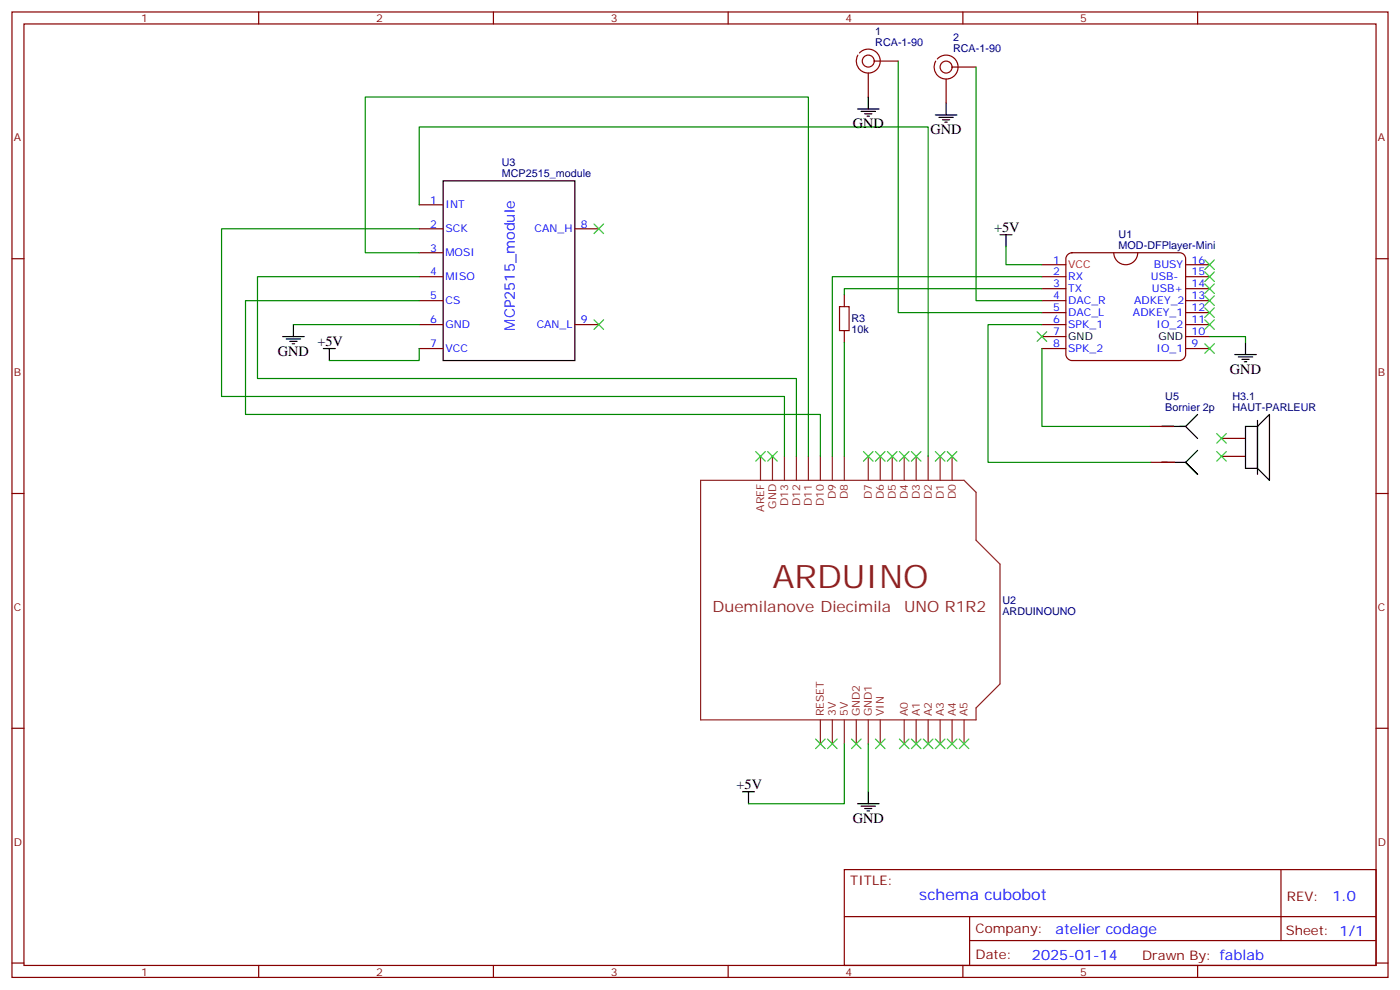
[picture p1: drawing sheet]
<svg xmlns="http://www.w3.org/2000/svg" width="412mm" height="292mm" viewBox="0 0 412 292" stroke-linecap="round" stroke-linejoin="round" font-family="sans-serif">
<g fill="none" stroke="#870000" stroke-width=".35">
<path d="M3.5 3.5h405.4v284.4h-405.4zM7.1 7.1h398.2v277.2h-398.2zM76.2 3.5v3.6M145.3 3.5v3.6M214.5 3.5v3.6M283.6 3.5v3.6M352.8 3.5v3.6M255.8 21.5v7.1M278.7 23.3v7M3.5 76.2h3.6M123.5 60.3h7M123.5 67.4h7"/>
<path d="M123.5 74.4h7M169.3 67.4h7.1M306.9 78h7.1M314.6 75l1.1-.6h31.8a1.76 1.76 0 0 1 1.7 1.8v28.2a1.89 1.89 0 0 1-1.7 1.8h-31.8a1.89 1.89 0 0 1-1.7-1.8v-28.2zM328.1 74.4a3.5 3.5 0 0 0 3.5 3.6 3.5 3.5 0 0 0 3.5-3.6M349.2 78h7.1M405.3 76.2h3.6M123.5 81.5h7M123.5 88.5h7M123.5 95.6h7M169.3 95.6h7.1M248.7 86.8v3.5"/>
<path d="M248.7 97.4v3.5M306.9 81.5h7.1M306.9 85h7.1M306.9 88.5h7.1M306.9 92.1h7.1M306.9 95.6h7.1M306.9 99.1h7.1M349.2 81.5h7.1M349.2 85h7.1M349.2 88.5h7.1M349.2 92.1h7.1M349.2 95.6h7.1"/>
<path d="M349.2 99.1h7.1M123.5 102.7h7M306.9 102.7h7.1M349.2 102.7h7.1M338.7 125.6h7M339 136.2h7.1M359.8 129.1h7.1M359.8 134.4h7.1M3.5 145.3h3.6M405.3 145.3h3.6M3.5 214.5h3.6M405.3 214.5h3.6"/>
<path d="M248.7 256.1h156.6v28.2h-156.6zM377.3 256.1v20.9M248.7 270h156.5M285.6 277h119.6M285.6 270v14.1M3.5 283.6h3.6M76.2 284.3v3.6M145.3 284.3v3.6M214.5 284.3v3.6M283.6 284.3v3.6M352.8 284.3v3.6M405.3 283.6h3.6"/>
</g>
<g fill="none" stroke="#8c2424" stroke-width=".35">
<path d="M224 134.4v7.1M227.5 134.4v7.1M231.1 134.4v7.1M234.6 134.4v7.1M238.1 134.4v7.1M241.7 134.4v7.1M245.2 134.4v7.1M248.7 134.4v7.1M255.8 134.4v7.1M259.3 134.4v7.1M262.8 134.4v7.1M266.3 134.4v7.1"/>
<path d="M269.9 134.4v7.1M273.4 134.4v7.1M276.9 134.4v7.1M280.5 134.4v7.1M206.4 141.5h77.6l3.5 3.5v14.1l7.1 7.1v35.2l-7.1 7.1v3.5h-81.1zM241.7 212v7.1M245.2 212v7.1M248.7 212v7.1M252.2 212v7.1M255.8 212v7.1M259.3 212v7.1M266.3 212v7.1"/>
<path d="M269.9 212v7.1M273.4 212v7.1M276.9 212v7.1M280.5 212v7.1M284 212v7.1"/>
</g>
<g fill="none" stroke="#000" stroke-width=".35">
<path d="M252.6 32.1h6.3M253.6 32.8h4.3M254.7 33.5h2.1M255.4 34.2h.7M255.8 28.6v3.5M275.5 33.9h6.4M276.6 34.6h4.2M277.6 35.3h2.2M278.3 36h.7M278.7 30.3v3.6M130.5 53.3h38.8v52.9h-38.8zM294.6 69.1h3.5"/>
<path d="M296.3 69.1v3.6M83.3 99.1h6.3M84.3 99.8h4.2M86.4 95.6v3.5M85.4 100.5h2.1M86.1 101.2h.7M95.2 102.7h3.6M97 102.7v3.5M363.7 104.4h6.4M364.8 105.1h4.2M365.8 105.8h2.1M366.5 106.5h.7"/>
<path d="M366.9 100.9v3.5M344 136.2h-1.8h7M345.7 125.6h-3.5h3.5M345.7 125.6h3.5h-1.7M349.2 136.2l3.6 3.5-3.6-3.5M352.8 132.6l-3.6 3.6M352.8 122.1l-3.6 3.5 3.6 3.5M366.9 125.6h3.5v12.3h-3.5zM370.4 125.6l3.5-3.5v19.4l-3.5-3.6M370.4 123.8v15.9M218.7 233.2h3.5M220.5 233.2v3.5"/>
<path d="M252.6 236.7h6.3M253.6 237.4h4.3M254.7 238.1h2.1M255.4 238.8h.7M255.8 233.2v3.5"/>
</g>
<g fill="none" stroke="#008700" stroke-width=".35">
<path d="M264.6 18v74.1h42.3M287.5 19.8v68.7h19.4M123.5 60.3v-22.9h149.9v97M123.5 67.4h-58.2v49.4h165.8v17.6M123.5 74.4h-15.9v-45.8h130.5v105.8M296.3 72.7v5.3h10.6M86.4 95.6h37.1M123.5 81.5h-47.7v30h158.8v22.9M123.5 88.5h-51.2v33.6h169.4v12.3M306.9 95.6h-15.9v40.6h48M306.9 81.5h-61.7v52.9M306.9 85h-58.2v1.8"/>
<path d="M356.3 99.1h10.6v1.8M123.5 102.7v3.5h-26.5M248.7 100.9v33.5M306.9 102.7v22.9h31.8M248.7 219.1v17.6h-28.2M255.8 219.1v14.1"/>
</g>
<path d="M247.3 90.3h2.8v7.1h-2.8z" fill="none" stroke="#a10000" stroke-width=".35"/>
<g fill="none" stroke="#3c3" stroke-width=".35">
<path d="M175 66l2.8 2.8M177.8 66l-2.8 2.8M354.9 76.6l2.8 2.8M357.7 76.6l-2.8 2.8M175 94.2l2.8 2.8M177.8 94.2l-2.8 2.8M305.5 97.7l2.8 2.8M308.3 97.7l-2.8 2.8M354.9 80.1l2.8 2.8M354.9 83.6l2.8 2.8M354.9 87.1l2.8 2.9M354.9 90.7l2.8 2.8"/>
<path d="M354.9 94.2l2.8 2.8M357.7 80.1l-2.8 2.8M357.7 83.6l-2.8 2.8M357.7 87.1l-2.8 2.9M357.7 90.7l-2.8 2.8M357.7 94.2l-2.8 2.8M354.9 101.2l2.8 2.9M357.7 101.2l-2.8 2.9M222.6 133l2.8 2.8M225.4 133l-2.8 2.8M226.1 133l2.9 2.8M229 133l-2.9 2.8"/>
<path d="M254.4 133l2.8 2.8M257.2 133l-2.8 2.8M257.9 133l2.8 2.8M260.7 133l-2.8 2.8M261.4 133l2.8 2.8M264.2 133l-2.8 2.8M264.9 133l2.9 2.8M267.8 133l-2.9 2.8M268.5 133l2.8 2.8M271.3 133l-2.8 2.8M275.5 133l2.8 2.8M278.3 133l-2.8 2.8"/>
<path d="M279 133l2.9 2.8M281.9 133l-2.9 2.8M358.4 127.7l2.8 2.8M358.4 133l2.8 2.8M361.2 127.7l-2.8 2.8M361.2 133l-2.8 2.8M240.2 217.7l2.9 2.8M243.1 217.7l-2.9 2.8M243.8 217.7l2.8 2.8M246.6 217.7l-2.8 2.8M250.8 217.7l2.8 2.8M253.6 217.7l-2.8 2.8"/>
<path d="M257.9 217.7l2.8 2.8M260.7 217.7l-2.8 2.8M264.9 217.7l2.9 2.8M267.8 217.7l-2.9 2.8M268.5 217.7l2.8 2.8M271.3 217.7l-2.8 2.8M272 217.7l2.8 2.8M274.8 217.7l-2.8 2.8M275.5 217.7l2.8 2.8M278.3 217.7l-2.8 2.8M279 217.7l2.9 2.8M281.9 217.7l-2.9 2.8"/>
<path d="M282.6 217.7l2.8 2.8M285.4 217.7l-2.8 2.8"/>
</g>
<g fill="none" stroke="#900" stroke-width=".35">
<path d="M253.2 15.6a3.5 3.5 0 0 1 5.8 1.1 3.5 3.5 0 0 1-3.5 4.8 3.5 3.5 0 0 1-2.8-5.3M257.5 18h7.1M276.1 17.4a3.5 3.5 0 0 1 5.9 1.1 3.5 3.5 0 0 1-3.6 4.8 3.5 3.5 0 0 1-2.8-5.3M280.5 19.8h7"/>
<circle cx="255.8" cy="18" r="1.76"/>
<circle cx="278.7" cy="19.8" r="1.76"/>
</g>
<text font-size="9.5" fill="#8d2323" x="227.5" y="173.2">ARDUINO</text>
<g font-size="4.6" fill="#8d2323">
<text x="209.9" y="180.3">Duemilanove Diecimila</text>
<text x="266.3" y="180.3">UNO R1R2</text>
</g>
<text font-size="4.6" fill="#00f" x="270.8" y="265.1">schema cubobot</text>
<g font-size="4.2">
<text x="251.2" y="37.7">GND</text>
<text x="274.1" y="39.5">GND</text>
<text x="292.8" y="68.4">+5V</text>
<text x="93.5" y="102">+5V</text>
<text x="81.8" y="104.8">GND</text>
<text x="362.3" y="110.1">GND</text>
<text x="217" y="232.5">+5V</text>
<text x="251.2" y="242.4">GND</text>
</g>
<g font-size="4.2" fill="#00f">
<text x="151.7" y="97.4" transform="rotate(-90 151.7 97.4)">MCP2515_module</text>
<text x="392.5" y="265.4">1.0</text>
<text x="310.9" y="274.9">atelier codage</text>
<text x="304" y="282.7">2025-01-14</text>
</g>
<g font-size="3.9" fill="#800">
<text x="250.5" y="260.7">TITLE:</text>
<text x="379.1" y="265.4">REV:</text>
<text x="287.4" y="274.9">Company:</text>
<text x="378.7" y="275.5">Sheet: 1/1</text>
<text x="287.4" y="282.6">Date:</text>
<text x="336.4" y="282.7">Drawn By: fablab</text>
</g>
<g font-size="3.2" fill="#800">
<text x="41.6" y="6.5">1</text>
<text x="110.8" y="6.5">2</text>
<text x="179.9" y="6.5">3</text>
<text x="249.1" y="6.5">4</text>
<text x="318.2" y="6.5">5</text>
<text x="4.1" y="41.6">A</text>
<text x="405.9" y="41.6">A</text>
<text x="4.1" y="110.8">B</text>
<text x="405.9" y="110.8">B</text>
<text x="4.1" y="179.9">C</text>
<text x="405.9" y="179.9">C</text>
<text x="4.1" y="249.1">D</text>
<text x="405.9" y="249.1">D</text>
<text x="41.6" y="287.3">1</text>
<text x="110.8" y="287.3">2</text>
<text x="179.9" y="287.3">3</text>
<text x="249.1" y="287.3">4</text>
<text x="318.2" y="287.3">5</text>
</g>
<g font-size="3.2" fill="#000080">
<text x="257.8" y="10.2">1</text>
<text x="280.8" y="11.9">2</text>
<text x="257.8" y="13.4">RCA-1-90</text>
<text x="280.8" y="15.2">RCA-1-90</text>
<text x="147.8" y="52.2">MCP2515_module</text>
<text x="147.8" y="49">U3</text>
<text x="329.5" y="70.2">U1</text>
<text x="329.5" y="73.4">MOD-DFPlayer-Mini</text>
<text x="250.8" y="94.9">R3</text>
<text x="250.8" y="98.1">10k</text>
<text x="343.2" y="117.8">U5</text>
<text x="363" y="117.8">H3.1</text>
<text x="343.2" y="121">Bornier 2p</text>
<text x="363" y="121">HAUT-PARLEUR</text>
<text x="295.3" y="177.8">U2</text>
<text x="295.3" y="181">ARDUINOUNO</text>
</g>
<g font-size="3.2" fill="#00f">
<text x="126.7" y="60">1</text>
<text x="131.2" y="61.4">INT</text>
<text x="126.7" y="67">2</text>
<text x="131.2" y="68.4">SCK</text>
<text x="157.5" y="68.4">CAN_H</text>
<text x="171.1" y="67">8</text>
<text x="126.7" y="74.1">3</text>
<text x="131.2" y="75.5">MOSI</text>
<text x="310.2" y="77.6">1</text>
<text x="351" y="77.6">16</text>
<text x="126.7" y="81.1">4</text>
<text x="131.2" y="82.6">MISO</text>
<text x="310.2" y="81.1">2</text>
<text x="314.7" y="82.6">RX</text>
<text x="339" y="82.6">USB-</text>
<text x="339.9" y="79">BUSY</text>
<text x="351" y="81.1">15</text>
<text x="126.7" y="88.2">5</text>
<text x="131.2" y="89.6">CS</text>
<text x="310.2" y="84.7">3</text>
<text x="310.2" y="88.2">4</text>
<text x="314.7" y="86.1">TX</text>
<text x="314.7" y="89.6">DAC_R</text>
<text x="334.1" y="89.6">ADKEY_2</text>
<text x="339.3" y="86.1">USB+</text>
<text x="351" y="88.2">13</text>
<text x="351" y="84.7">14</text>
<text x="126.7" y="95.2">6</text>
<text x="171.1" y="95.2">9</text>
<text x="310.2" y="91.7">5</text>
<text x="310.2" y="95.2">6</text>
<text x="314.7" y="93.1">DAC_L</text>
<text x="333.7" y="93.1">ADKEY_1</text>
<text x="351" y="95.2">11</text>
<text x="351" y="91.7">12</text>
<text x="131.2" y="96.7">GND</text>
<text x="158.1" y="96.7">CAN_L</text>
<text x="310.2" y="98.8">7</text>
<text x="314.7" y="96.7">SPK_1</text>
<text x="340.7" y="96.7">IO_2</text>
<text x="351" y="98.8">10</text>
<text x="126.7" y="102.3">7</text>
<text x="131.2" y="103.7">VCC</text>
<text x="310.2" y="102.3">8</text>
<text x="314.7" y="103.7">SPK_2</text>
<text x="340.7" y="103.7">IO_1</text>
<text x="351" y="102.3">9</text>
</g>
<text font-size="3.2" fill="#f00" x="314.7" y="79">VCC</text>
<g font-size="3.2">
<text x="314.7" y="100.2">GND</text>
<text x="341.3" y="100.2">GND</text>
</g>
<g font-size="3.2" fill="#8d2323">
<text x="228.6" y="149.8" transform="rotate(-90 228.6 149.8)">GND</text>
<text x="232.1" y="149" transform="rotate(-90 232.1 149)">D13</text>
<text x="235.7" y="149" transform="rotate(-90 235.7 149)">D12</text>
<text x="239.2" y="149" transform="rotate(-90 239.2 149)">D11</text>
<text x="242.7" y="149" transform="rotate(-90 242.7 149)">D10</text>
<text x="246.2" y="147" transform="rotate(-90 246.2 147)">D9</text>
<text x="249.8" y="147" transform="rotate(-90 249.8 147)">D8</text>
<text x="256.8" y="147" transform="rotate(-90 256.8 147)">D7</text>
<text x="260.3" y="147" transform="rotate(-90 260.3 147)">D6</text>
<text x="263.9" y="147" transform="rotate(-90 263.9 147)">D5</text>
<text x="267.4" y="147" transform="rotate(-90 267.4 147)">D4</text>
<text x="270.9" y="147" transform="rotate(-90 270.9 147)">D3</text>
<text x="274.5" y="147" transform="rotate(-90 274.5 147)">D2</text>
<text x="278" y="147" transform="rotate(-90 278 147)">D1</text>
<text x="281.5" y="147" transform="rotate(-90 281.5 147)">D0</text>
<text x="225.1" y="150.7" transform="rotate(-90 225.1 150.7)">AREF</text>
<text x="242.7" y="211" transform="rotate(-90 242.7 211)">RESET</text>
<text x="246.2" y="211" transform="rotate(-90 246.2 211)">3V</text>
<text x="249.8" y="211" transform="rotate(-90 249.8 211)">5V</text>
<text x="253.3" y="211" transform="rotate(-90 253.3 211)">GND2</text>
<text x="256.8" y="211" transform="rotate(-90 256.8 211)">GND1</text>
<text x="260.3" y="211" transform="rotate(-90 260.3 211)">VIN</text>
<text x="267.4" y="211" transform="rotate(-90 267.4 211)">A0</text>
<text x="270.9" y="211" transform="rotate(-90 270.9 211)">A1</text>
<text x="274.5" y="211" transform="rotate(-90 274.5 211)">A2</text>
<text x="278" y="211" transform="rotate(-90 278 211)">A3</text>
<text x="281.5" y="211" transform="rotate(-90 281.5 211)">A4</text>
<text x="285" y="211" transform="rotate(-90 285 211)">A5</text>
</g>
</svg>
